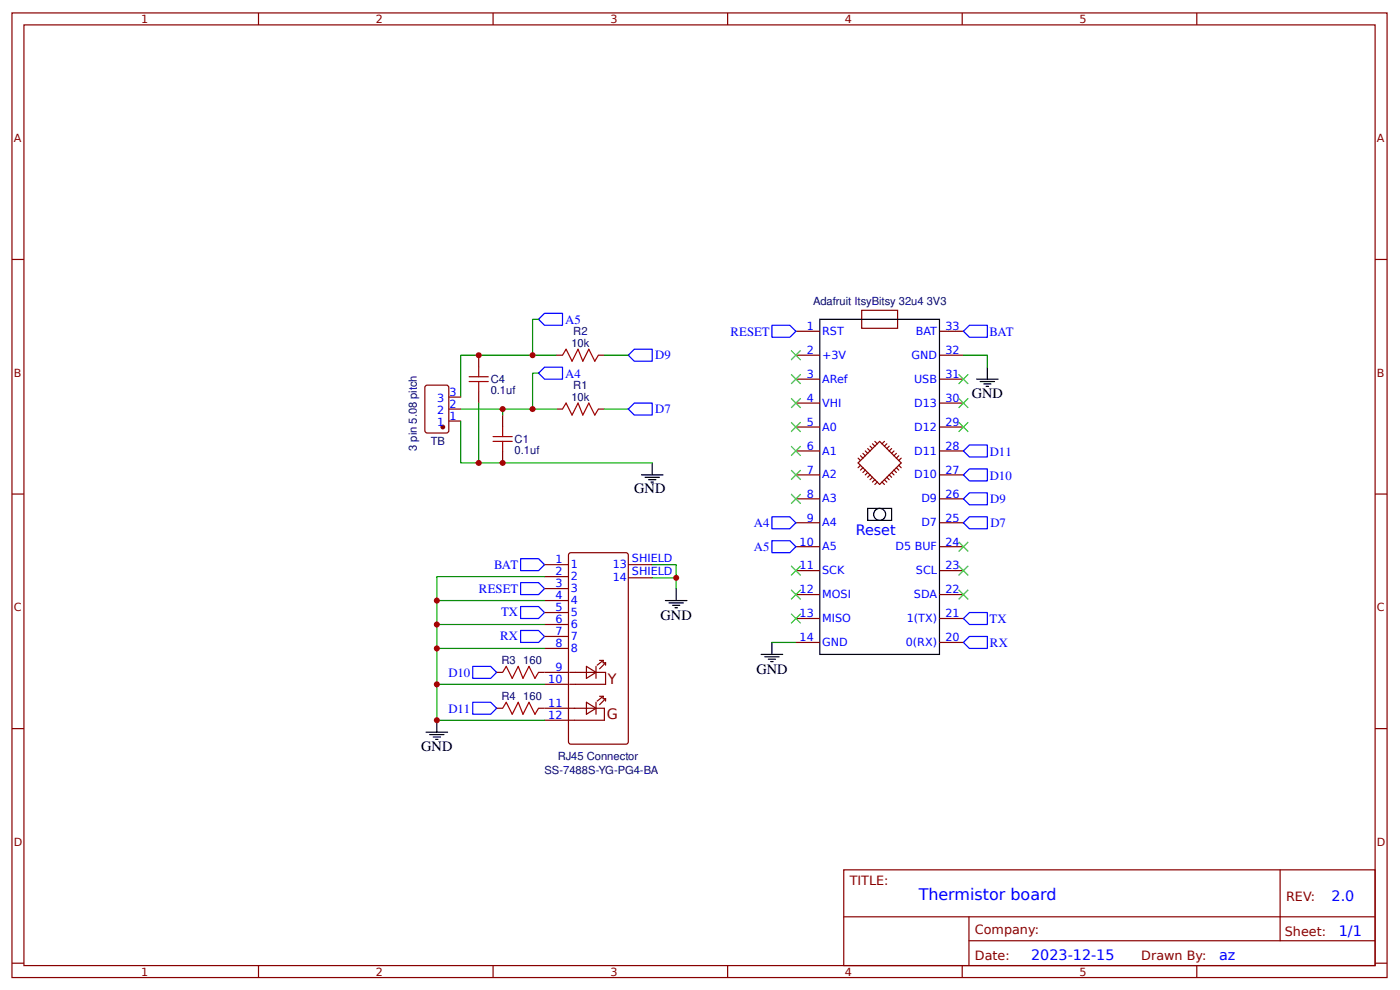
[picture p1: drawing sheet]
<svg xmlns="http://www.w3.org/2000/svg" width="310mm" height="219mm" viewBox="0 0 310 219" stroke-linecap="round" stroke-linejoin="round" font-family="sans-serif">
<g fill="none" stroke="#800" stroke-width=".26">
<path d="M2.6 2.9h304.1v213.2h-304.1zM5.3 5.5h298.7v208h-298.7zM57.1 2.9v2.6M109 2.9v2.6M160.9 2.9v2.6M212.7 2.9v2.6M264.6 2.9v2.6M2.6 57.4h2.7M304 57.4h2.7M105.8 78.5v2.7M123 78.5h1.4M132.3 78.5h1.3"/>
<path d="M175.9 78.5h5.3M175.9 73.2h5.3M190.5 68.6h7.9v4h-7.9zM207.7 78.5h5.3M207.7 73.2h5.3M94.2 85.2l4.5-.1 .4 .3 .1 9.8-.2 .5h-4.5l-.5-.2-.1-9.8zM99.2 90.4h2.7M99.2 93.1h2.7M99.2 87.8h2.7M105.8 86.5v2.6M111.1 91.8v2.6M111.1 99.7v2.6"/>
<path d="M123 90.4h1.4M132.3 90.4h1.3M175.9 83.8h5.3M175.9 89.1h5.3M175.9 94.4h5.3M175.9 99.7h5.3M191.3 99.7l.5 .5M191.8 99.2l.6 .5M192.4 98.6l.5 .6M192.9 98.1l.5 .5M193.4 97.6l.5 .5M194.5 97.6l4.7 4.7-4.7 4.8-4.8-4.8z"/>
<path d="M195.5 97.6l-.5 .5M196.1 98.1l-.6 .5M196.6 98.6l-.5 .6M197.1 99.2l-.5 .5M197.6 99.7l-.5 .5M207.7 83.8h5.3M207.7 89.1h5.3M207.7 94.4h5.3M207.7 99.7h5.3M2.6 109.2h2.7M175.9 105h5.3M175.9 110.3h5.3"/>
<path d="M175.9 115.6h5.3M189.7 101.3l.5 .5M190.2 102.9l-.5 .5M190.2 100.8l.6 .5M190.8 103.4l-.6 .5M190.8 100.2l.5 .6M191.3 103.9l-.5 .6M191.8 104.5l-.5 .5M192.4 105l-.6 .5M192.9 105.5l-.5 .5M193.4 106l-.5 .6M193.9 106.6l-.5 .5"/>
<path d="M195 106.6l.5 .5M195.5 106l.6 .6M196.1 105.5l.5 .5M196.6 105l.5 .5M197.1 104.5l.5 .5M197.6 103.9l.6 .6M198.2 100.2l-.6 .6M198.2 103.4l.5 .5M198.7 100.8l-.5 .5M198.7 102.9l.5 .5M199.2 101.3l-.5 .5M207.7 105h5.3"/>
<path d="M207.7 110.3h5.3M207.7 115.6h5.3M304 109.2h2.7M120.4 124.8h5.3M120.4 127.5h5.3M120.4 130.1h5.3M120.4 132.8h5.3M120.4 135.4h5.3M120.4 138.1h5.3M125.7 122.4l.5-.2h12.2l.4 .2 .1 41.6-.3 .4-12.4 .1-.5-.2zM138.9 124.8h5.3M138.9 127.7h5.3"/>
<path d="M175.9 120.9h5.3M175.9 126.2h5.3M175.9 131.4h5.3M175.9 136.7h5.3M207.7 120.9h5.3M207.7 126.2h5.3M207.7 131.4h5.3M207.7 136.7h5.3M109.8 148.6h1.3M109.8 156.6h1.3M119.1 148.6h6.6M119.1 156.6h14.5v2.6h-13.2"/>
<path d="M120.4 151.3h5.3M120.4 140.7h5.3M120.4 143.4h5.3M125.9 148.6h8v2.7h-8M129.6 147.3l2.2 1.3-2.2 1.4zM129.6 155.3l2.2 1.3-2.2 1.3zM131.8 147.3v2.7M131.8 155.3v2.6M132.6 146h.7M132.6 153.9h.7M133.3 146l-1.3 1.1M133.3 146v.5h.6"/>
<path d="M133.3 153.9v.6h.6M133.3 153.9l-1.3 1.1M133.9 146.5v.6M133.9 154.5v.5M133.9 146.5l-1.3 1.3M133.9 154.5l-1.3 1.3M175.9 142h5.3M207.7 142h5.3M2.6 161.1h2.7M304 161.1h2.7M186.5 192.3h117.5v21.2h-117.5zM283 192.3v15.7"/>
<path d="M2.6 212.9h2.7M57.1 213.5v2.6M109 213.5v2.6M160.9 213.5v2.6M186.6 202.7h117.3M212.7 213.5v2.6M214.2 208h89.7M214.2 202.7v10.6M264.6 213.5v2.6M304 212.9h2.7"/>
</g>
<path d="M124.4 78.5l.7-1.3 1.4 2.7 1.3-2.7 1.1 2.7 1.3-2.7 1.3 2.7 .8-1.4M103.7 84.3h4.2M103.7 83.3h4.2M105.8 81.2v2.1M105.8 84.3v2.2M109 97.6h4.2M109 96.5h4.2M111.1 94.4v2.1M111.1 97.6v2.1M124.4 90.4l.7-1.3 1.4 2.7 1.3-2.7 1.1 2.7 1.3-2.7 1.3 2.7 .8-1.4M111.1 148.6l.8-1.3 1.3 2.7 1.4-2.7 1 2.7 1.3-2.7 1.4 2.7 .8-1.4M111.1 156.6l.8-1.3 1.3 2.6 1.4-2.6 1 2.6 1.3-2.6 1.4 2.6 .8-1.3" fill="none" stroke="#a00000" stroke-width=".26"/>
<g fill="none" stroke="#080" stroke-width=".26">
<path d="M119.1 70.6h-1.4v7.9M123 78.5h-21.1v9.3M133.6 78.5h5.3M213 78.5h5.3v2.7M101.9 93.1v9.2h42.3M101.9 90.4h21.1M105.8 89.1v13.2M111.1 90.4v1.4M119.1 82.5h-1.4v7.9M133.6 90.4h5.3M120.4 138.1h-23.8v5.3M120.4 132.8h-23.8v5.3"/>
<path d="M120.4 127.5h-23.8v5.3M144.2 124.8h5.3v5.3M144.2 127.7h5.3M120.4 151.3h-23.8v7.9h23.8M120.4 143.4h-23.8v7.9M170.7 142h5.2"/>
</g>
<g fill="none" stroke="#000" stroke-width=".26">
<path d="M181.2 70.6h26.5v74.1h-26.5zM215.9 83.8h4.8M216.7 84.3h3.2M217.5 84.9h1.6M218 85.4h.5M218.3 81.2v2.6M141.8 105h4.8M142.6 105.5h3.2M143.4 106h1.6M143.9 106.6h.6M144.2 102.3v2.7M191.8 112.4h5.3v2.6h-5.3z"/>
<path d="M147.1 132.8h4.8M147.9 133.3h3.2M148.7 133.8h1.6M149.2 134.4h.6M149.5 130.1v2.7M96.6 159.2v2.7M168.3 144.7h4.7M169.1 145.2h3.1M169.9 145.7h1.5M170.4 146.3h.5M170.7 142v2.7M94.2 161.9h4.8"/>
<path d="M95 162.4h3.2M95.8 162.9h1.6M96.3 163.5h.5"/>
<circle cx="194.5" cy="113.7" r="1.32"/>
</g>
<circle cx="97.9" cy="94.4" r=".4" fill="#800" stroke="#800" stroke-width=".26"/>
<g fill="none" stroke="#00f" stroke-width=".26">
<path d="M119.1 70.6l1.3-1.3h4v2.6h-4zM138.9 78.5l1.3-1.3h4v2.7h-4zM170.7 71.9h3.9l1.3 1.3-1.3 1.4h-3.9zM213 73.2l1.3-1.3h4v2.7h-4zM119.1 82.5l1.3-1.3h4v2.6h-4zM138.9 90.4l1.3-1.3h4v2.7h-4zM213 99.7l1.3-1.3h4v2.6h-4zM170.7 119.5h3.9l1.3 1.4-1.3 1.3h-3.9zM170.7 114.2h3.9l1.3 1.4-1.3 1.3h-3.9zM213 115.6l1.3-1.4h4v2.7h-4zM213 110.3l1.3-1.3h4v2.6h-4zM213 105l1.3-1.3h4v2.6h-4z"/>
<path d="M115.1 123.5h4l1.3 1.3-1.3 1.4h-4zM115.1 128.8h4l1.3 1.3-1.3 1.3h-4zM115.1 134.1h4l1.3 1.3-1.3 1.3h-4zM115.1 139.4h4l1.3 1.3-1.3 1.3h-4zM213 136.7l1.3-1.3h4v2.7h-4zM104.5 155.3h4l1.3 1.3-1.3 1.3h-4zM104.5 147.3h4l1.3 1.3-1.3 1.4h-4zM213 142l1.3-1.3h4v2.7h-4z"/>
</g>
<g fill="#000" stroke="#3c3" stroke-width=".26">
<path d="M174.9 77.5l2.1 2.1zM177 77.5l-2.1 2.1z"/>
<path d="M174.9 82.8l2.1 2.1zM177 82.8l-2.1 2.1z"/>
<path d="M174.9 88.1l2.1 2.1zM177 88.1l-2.1 2.1z"/>
<path d="M174.9 93.3l2.1 2.2zM177 93.3l-2.1 2.2z"/>
<path d="M174.9 98.6l2.1 2.2zM177 98.6l-2.1 2.2z"/>
<path d="M211.9 82.8l2.1 2.1zM214 82.8l-2.1 2.1z"/>
<path d="M211.9 88.1l2.1 2.1zM214 88.1l-2.1 2.1z"/>
<path d="M211.9 93.3l2.1 2.2zM214 93.3l-2.1 2.2z"/>
<path d="M174.9 103.9l2.1 2.1zM174.9 106l2.1-2.1z"/>
<path d="M174.9 109.2l2.1 2.1zM177 109.2l-2.1 2.1z"/>
<path d="M211.9 119.8l2.1 2.1zM214 119.8l-2.1 2.1z"/>
<path d="M174.9 125.1l2.1 2.1zM177 125.1l-2.1 2.1z"/>
<path d="M174.9 130.4l2.1 2.1zM177 130.4l-2.1 2.1z"/>
<path d="M174.9 135.7l2.1 2.1zM174.9 137.8l2.1-2.1z"/>
<path d="M211.9 130.4l2.1 2.1zM214 130.4l-2.1 2.1z"/>
<path d="M211.9 125.1l2.1 2.1zM214 125.1l-2.1 2.1z"/>
</g>
<g fill="#c00">
<circle cx="117.7" cy="90.4" r=".66"/>
<circle cx="149.5" cy="127.7" r=".66"/>
<circle cx="96.6" cy="159.2" r=".66"/>
<circle cx="96.6" cy="151.3" r=".66"/>
<circle cx="96.6" cy="143.4" r=".66"/>
<circle cx="96.6" cy="138.1" r=".66"/>
<circle cx="96.6" cy="132.8" r=".66"/>
<circle cx="117.7" cy="78.5" r=".66"/>
<circle cx="105.8" cy="78.5" r=".66"/>
<circle cx="105.8" cy="102.3" r=".66"/>
<circle cx="111.1" cy="102.3" r=".66"/>
<circle cx="111.1" cy="90.4" r=".66"/>
</g>
<text font-size="3.5" fill="#00f" x="203.1" y="199.1">Thermistor board</text>
<g font-size="3.2">
<text x="214.8" y="88.1">GND</text>
<text x="140.2" y="109">GND</text>
<text x="146" y="137">GND</text>
<text x="167.2" y="148.9">GND</text>
<text x="93.1" y="166.1">GND</text>
</g>
<g font-size="3.2" fill="#00f">
<text x="189.2" y="118.2">Reset</text>
<text x="294.4" y="199.2">2.0</text>
<text x="296" y="207">1/1</text>
<text x="228" y="212.3">2023-12-15</text>
<text x="269.5" y="212.2">az</text>
</g>
<g font-size="3.2" fill="#800">
<text x="134.4" y="151.3">Y</text>
<text x="134.1" y="159">G</text>
</g>
<g font-size="2.8" fill="#00f">
<text x="125" y="71.6">A5</text>
<text x="161.5" y="74.2">RESET</text>
<text x="218.8" y="74.3">BAT</text>
<text x="125" y="83.5">A4</text>
<text x="144.9" y="79.4">D9</text>
<text x="144.9" y="91.3">D7</text>
<text x="218.8" y="100.7">D11</text>
<text x="218.8" y="106">D10</text>
<text x="218.9" y="111.3">D9</text>
<text x="166.7" y="116.5">A4</text>
<text x="218.9" y="116.5">D7</text>
<text x="109.2" y="125.7">BAT</text>
<text x="166.7" y="121.8">A5</text>
<text x="105.9" y="131">RESET</text>
<text x="110.8" y="136.3">TX</text>
<text x="218.7" y="137.6">TX</text>
<text x="110.6" y="141.6">RX</text>
<text x="218.9" y="142.9">RX</text>
<text x="99.1" y="149.6">D10</text>
<text x="99.1" y="157.5">D11</text>
</g>
<g font-size="2.8" fill="#800">
<text x="187.9" y="195.7">TITLE:</text>
<text x="284.3" y="199.2">REV:</text>
<text x="215.5" y="206.4">Company:</text>
<text x="284.1" y="206.9">Sheet:</text>
<text x="215.5" y="212.1">Date:</text>
<text x="252.3" y="212.2">Drawn By:</text>
</g>
<g font-size="2.5" fill="#800">
<text x="31.2" y="5.1">1</text>
<text x="83.1" y="5.1">2</text>
<text x="134.9" y="5.1">3</text>
<text x="186.8" y="5.1">4</text>
<text x="238.7" y="5.1">5</text>
<text x="3" y="31.4">A</text>
<text x="304.4" y="31.4">A</text>
<text x="3" y="83.3">B</text>
<text x="304.4" y="83.3">B</text>
<text x="3" y="135.1">C</text>
<text x="304.4" y="135.1">C</text>
<text x="3" y="187">D</text>
<text x="304.4" y="187">D</text>
<text x="31.2" y="215.7">1</text>
<text x="83.1" y="215.7">2</text>
<text x="134.9" y="215.7">3</text>
<text x="186.8" y="215.7">4</text>
<text x="238.7" y="215.7">5</text>
</g>
<g font-size="2.5" fill="#000080">
<text x="179.7" y="67.5">Adafruit ItsyBitsy 32u4 3V3</text>
<text x="126.3" y="76.8">10k</text>
<text x="126.7" y="74.1">R2</text>
<text x="108.5" y="87">0.1uf</text>
<text x="108.5" y="84.7">C4</text>
<text x="126.3" y="88.7">10k</text>
<text x="126.7" y="86">R1</text>
<text x="92.1" y="99.7" transform="rotate(-90 92.1 99.7)">3 pin 5.08 pitch</text>
<text x="95.2" y="98.4">TB</text>
<text x="113.8" y="100.3">0.1uf</text>
<text x="113.8" y="97.9">C1</text>
<text x="110.9" y="146.9">R3</text>
<text x="115.7" y="146.9">160</text>
<text x="110.9" y="154.8">R4</text>
<text x="115.7" y="154.8">160</text>
<text x="120.4" y="171.1">SS-7488S-YG-PG4-BA</text>
<text x="123.3" y="168">RJ45 Connector</text>
</g>
<g font-size="2.5" fill="#00f">
<text x="178.3" y="73">1</text>
<text x="181.8" y="74">RST</text>
<text x="202.5" y="74">BAT</text>
<text x="209" y="73">33</text>
<text x="178.3" y="78.3">2</text>
<text x="178.3" y="83.6">3</text>
<text x="181.8" y="79.3">+3V</text>
<text x="201.5" y="79.3">GND</text>
<text x="209" y="78.3">32</text>
<text x="209" y="83.6">31</text>
<text x="96.7" y="88.8">3</text>
<text x="99.4" y="87.5">3</text>
<text x="178.3" y="88.8">4</text>
<text x="181.8" y="84.6">ARef</text>
<text x="181.8" y="89.9">VHI</text>
<text x="202.1" y="84.6">USB</text>
<text x="202.1" y="89.9">D13</text>
<text x="209" y="88.8">30</text>
<text x="96.7" y="94.1">1</text>
<text x="96.7" y="91.5">2</text>
<text x="99.4" y="92.8">1</text>
<text x="99.4" y="90.2">2</text>
<text x="178.3" y="94.1">5</text>
<text x="181.8" y="95.2">A0</text>
<text x="202.1" y="95.2">D12</text>
<text x="209" y="94.1">29</text>
<text x="178.3" y="99.4">6</text>
<text x="181.8" y="100.5">A1</text>
<text x="202.1" y="100.5">D11</text>
<text x="209" y="99.4">28</text>
<text x="178.3" y="104.7">7</text>
<text x="181.8" y="105.8">A2</text>
<text x="202.1" y="105.8">D10</text>
<text x="209" y="104.7">27</text>
<text x="178.3" y="110">8</text>
<text x="181.8" y="111.1">A3</text>
<text x="203.7" y="111.1">D9</text>
<text x="209" y="110">26</text>
<text x="178.3" y="115.3">9</text>
<text x="181.8" y="116.4">A4</text>
<text x="203.7" y="116.4">D7</text>
<text x="209" y="115.3">25</text>
<text x="122.8" y="124.6">1</text>
<text x="126.2" y="125.6">1</text>
<text x="135.5" y="125.6">13</text>
<text x="139.7" y="124.3">SHIELD</text>
<text x="176.8" y="120.6">10</text>
<text x="176.8" y="125.9">11</text>
<text x="181.8" y="121.7">A5</text>
<text x="198" y="121.7">D5 BUF</text>
<text x="209" y="120.6">24</text>
<text x="209" y="125.9">23</text>
<text x="122.8" y="127.2">2</text>
<text x="122.8" y="129.9">3</text>
<text x="126.2" y="128.3">2</text>
<text x="126.2" y="130.9">3</text>
<text x="135.5" y="128.5">14</text>
<text x="139.7" y="127.2">SHIELD</text>
<text x="176.8" y="131.2">12</text>
<text x="181.8" y="126.9">SCK</text>
<text x="202.5" y="126.9">SCL</text>
<text x="209" y="131.2">22</text>
<text x="122.8" y="132.5">4</text>
<text x="122.8" y="135.1">5</text>
<text x="122.8" y="137.8">6</text>
<text x="126.2" y="133.6">4</text>
<text x="126.2" y="136.2">5</text>
<text x="176.8" y="136.5">13</text>
<text x="181.8" y="132.2">MOSI</text>
<text x="181.8" y="137.5">MISO</text>
<text x="200.5" y="137.5">1(TX)</text>
<text x="202.1" y="132.2">SDA</text>
<text x="209" y="136.5">21</text>
<text x="122.8" y="140.4">7</text>
<text x="122.8" y="143.1">8</text>
<text x="126.2" y="138.9">6</text>
<text x="126.2" y="141.5">7</text>
<text x="176.8" y="141.8">14</text>
<text x="181.8" y="142.8">GND</text>
<text x="200.3" y="142.8">0(RX)</text>
<text x="209" y="141.8">20</text>
<text x="122.8" y="148.4">9</text>
<text x="126.2" y="144.1">8</text>
<text x="121.2" y="151">10</text>
<text x="121.2" y="156.3">11</text>
<text x="121.2" y="159">12</text>
</g>
</svg>
